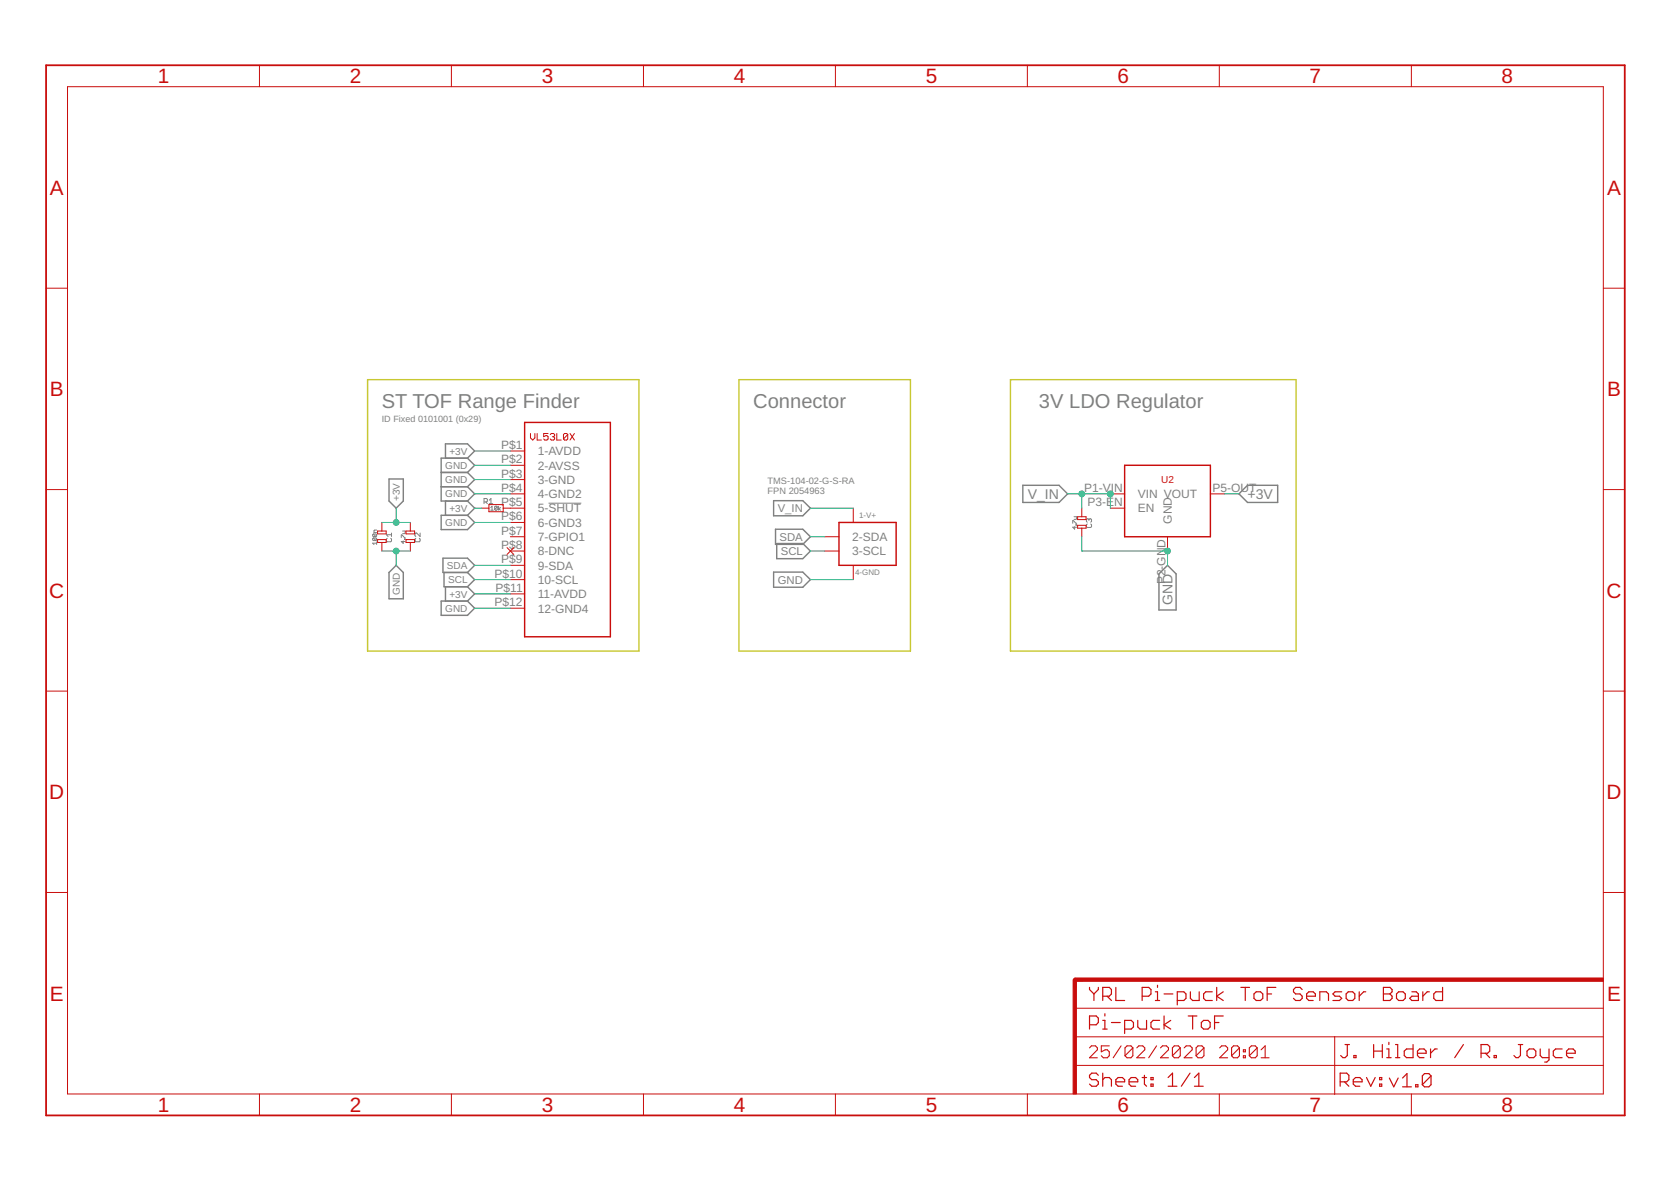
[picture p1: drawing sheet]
<?xml version="1.0" encoding="utf-8"?>
<!DOCTYPE eagle SYSTEM "eagle.dtd">
<!--
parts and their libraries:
SparkFun-Aesthetics: Licensing: Creative Commons ShareAlike 4.0 International - https://creativecommons.org/licenses/by-sa/4.0
-->
<eagle version="9.5.1">
<drawing>
<settings>
<setting alwaysvectorfont="no"/>
<setting keepoldvectorfont="yes"/>
<setting verticaltext="up"/>
</settings>
<grid distance="0.1" unitdist="inch" unit="inch" style="lines" multiple="1" display="no" altdistance="0.01" altunitdist="inch" altunit="inch"/>
<schematic xreflabel="%F%N/%S.%C%R" xrefpart="/%S.%C%R">
<libraries>
<library name="yrl012-exported">
<symbols>
<symbol name="4-PIN-0.05&quot;PITCH-RA-SENSOR-2054963">
<wire x1="-7.62" y1="7.62" x2="-7.62" y2="0" width="0.254" layer="94"/>
<wire x1="-7.62" y1="0" x2="2.54" y2="0" width="0.254" layer="94"/>
<wire x1="2.54" y1="0" x2="2.54" y2="7.62" width="0.254" layer="94"/>
<wire x1="2.54" y1="7.62" x2="-7.62" y2="7.62" width="0.254" layer="94"/>
<pin name="1-V+" x="-5.08" y="10.16" visible="off" length="short" rot="R270"/>
<pin name="2-SDA" x="-10.16" y="5.08" visible="pin" length="short"/>
<pin name="3-SCL" x="-10.16" y="2.54" visible="pin" length="short"/>
<pin name="4-GND" x="-5.08" y="-2.54" visible="off" length="short" rot="R90"/>
<text x="-2.54" y="8.89" size="1.016" layer="97" ratio="10" align="center">1-V+</text>
<text x="-2.54" y="-1.27" size="1.016" layer="97" ratio="10" align="center">4-GND</text>
</symbol>
<symbol name="VL53L0X">
<wire x1="2.54" y1="5.08" x2="2.54" y2="-33.02" width="0.254" layer="94"/>
<wire x1="2.54" y1="-33.02" x2="17.78" y2="-33.02" width="0.254" layer="94"/>
<wire x1="17.78" y1="-33.02" x2="17.78" y2="5.08" width="0.254" layer="94"/>
<wire x1="17.78" y1="5.08" x2="2.54" y2="5.08" width="0.254" layer="94"/>
<pin name="1-AVDD" x="0" y="0" length="short"/>
<pin name="2-AVSS" x="0" y="-2.54" length="short"/>
<pin name="3-GND" x="0" y="-5.08" length="short"/>
<pin name="4-GND2" x="0" y="-7.62" length="short"/>
<pin name="5-!SHUT" x="0" y="-10.16" length="short"/>
<pin name="6-GND3" x="0" y="-12.7" length="short"/>
<pin name="7-GPIO1" x="0" y="-15.24" length="short"/>
<pin name="8-DNC" x="0" y="-17.78" length="short" direction="nc"/>
<pin name="9-SDA" x="0" y="-20.32" length="short"/>
<pin name="10-SCL" x="0" y="-22.86" length="short"/>
<pin name="11-AVDD" x="0" y="-25.4" length="short"/>
<pin name="12-GND4" x="0" y="-27.94" length="short"/>
<text x="7.62" y="2.54" size="1.27" layer="94" font="vector" align="center">VL53L0X</text>
</symbol>
<symbol name="RESISTOR">
<wire x1="-2.54" y1="0" x2="-1.27" y2="0" width="0.1524" layer="94"/>
<wire x1="-1.27" y1="0" x2="-1.27" y2="0.635" width="0.1524" layer="94"/>
<wire x1="-1.27" y1="0.635" x2="1.27" y2="0.635" width="0.1524" layer="94"/>
<wire x1="1.27" y1="0.635" x2="1.27" y2="0" width="0.1524" layer="94"/>
<wire x1="2.54" y1="0" x2="1.27" y2="0" width="0.1524" layer="94"/>
<wire x1="1.27" y1="0" x2="1.27" y2="-0.635" width="0.1524" layer="94"/>
<wire x1="1.27" y1="-0.635" x2="-1.27" y2="-0.635" width="0.1524" layer="94"/>
<wire x1="-1.27" y1="-0.635" x2="-1.27" y2="0" width="0.1524" layer="94"/>
<pin name="SD1" x="-2.54" y="0" visible="off" length="point" direction="pas"/>
<pin name="SD2" x="2.54" y="0" visible="off" length="point" direction="pas" rot="R180"/>
<text x="0" y="1.27" size="0.5" layer="95" font="vector" ratio="10" align="center">&gt;Name</text>
<text x="0" y="0" size="0.5" layer="95" font="vector" ratio="10" align="center">&gt;Value</text>
</symbol>
</symbols>
<devicesets>
<deviceset name="4-PIN-SENSOR-2054963-REVERSED" prefix="SC">
<gates>
<gate name="A" symbol="4-PIN-0.05&quot;PITCH-RA-SENSOR-2054963" x="10.16" y="-5.08"/>
</gates>
<devices>
<device name="" package="4-PIN-0.05&quot;-PITCH-THROUGH-HOLE-RA-SENSOR-REVERSED">
<connects>
<connect gate="A" pin="1-V+" pad="4-V+"/>
<connect gate="A" pin="2-SDA" pad="3-SDA"/>
<connect gate="A" pin="3-SCL" pad="2-SCL"/>
<connect gate="A" pin="4-GND" pad="1-GND"/>
</connects>
<technologies>
<technology name=""/>
</technologies>
</device>
</devices>
</deviceset>
<deviceset name="ST-VL53L0X" prefix="U">
<gates>
<gate name="G$1" symbol="VL53L0X" x="0" y="0"/>
</gates>
<devices>
<device name="" package="VL53L0X">
<connects>
<connect gate="G$1" pin="1-AVDD" pad="P$1"/>
<connect gate="G$1" pin="10-SCL" pad="P$10"/>
<connect gate="G$1" pin="11-AVDD" pad="P$11"/>
<connect gate="G$1" pin="12-GND4" pad="P$12"/>
<connect gate="G$1" pin="2-AVSS" pad="P$2"/>
<connect gate="G$1" pin="3-GND" pad="P$3"/>
<connect gate="G$1" pin="4-GND2" pad="P$4"/>
<connect gate="G$1" pin="5-!SHUT" pad="P$5"/>
<connect gate="G$1" pin="6-GND3" pad="P$6"/>
<connect gate="G$1" pin="7-GPIO1" pad="P$7"/>
<connect gate="G$1" pin="8-DNC" pad="P$8"/>
<connect gate="G$1" pin="9-SDA" pad="P$9"/>
</connects>
<technologies>
<technology name=""/>
</technologies>
</device>
</devices>
</deviceset>
<deviceset name="RESISTOR-0603" prefix="R" uservalue="yes">
<gates>
<gate name="A" symbol="RESISTOR" x="2.54" y="0"/>
</gates>
<devices>
<device name="" package="0603-RESISTOR">
<connects>
<connect gate="A" pin="SD1" pad="1"/>
<connect gate="A" pin="SD2" pad="2"/>
</connects>
<technologies>
<technology name=""/>
</technologies>
</device>
</devices>
</deviceset>
</devicesets>
</library>
<library name="idea">
<symbols>
<symbol name="CAPACITOR">
<wire x1="0" y1="0" x2="1.524" y2="0" width="0.1524" layer="94"/>
<wire x1="1.524" y1="0" x2="1.524" y2="0.762" width="0.1524" layer="94"/>
<wire x1="3.556" y1="0.762" x2="3.556" y2="0" width="0.1524" layer="94"/>
<wire x1="5.08" y1="0" x2="3.556" y2="0" width="0.1524" layer="94"/>
<wire x1="3.556" y1="0" x2="3.556" y2="-0.762" width="0.1524" layer="94"/>
<wire x1="1.524" y1="-0.762" x2="1.524" y2="0" width="0.1524" layer="94"/>
<wire x1="1.524" y1="0.762" x2="2.032" y2="0.762" width="0.1524" layer="94"/>
<wire x1="2.032" y1="0.762" x2="2.032" y2="-0.762" width="0.1524" layer="94"/>
<wire x1="2.032" y1="-0.762" x2="1.524" y2="-0.762" width="0.1524" layer="94"/>
<wire x1="3.556" y1="0.762" x2="3.048" y2="0.762" width="0.1524" layer="94"/>
<wire x1="3.048" y1="0.762" x2="3.048" y2="-0.762" width="0.1524" layer="94"/>
<wire x1="3.048" y1="-0.762" x2="3.556" y2="-0.762" width="0.1524" layer="94"/>
<pin name="SD1" x="0" y="0" visible="off" length="point" direction="pas"/>
<pin name="SD2" x="5.08" y="0" visible="off" length="point" direction="pas" rot="R180"/>
<text x="2.54" y="1.27" size="0.5" layer="95" font="vector" ratio="10" align="center">&gt;Name</text>
<text x="2.54" y="-1.27" size="0.5" layer="95" font="vector" ratio="10" align="center">&gt;Value</text>
</symbol>
</symbols>
<devicesets>
<deviceset name="CAPACITOR-0603" prefix="C" uservalue="yes">
<gates>
<gate name="A" symbol="CAPACITOR" x="0" y="0"/>
</gates>
<devices>
<device name="" package="0603-RESISTOR">
<connects>
<connect gate="A" pin="SD1" pad="1"/>
<connect gate="A" pin="SD2" pad="2"/>
</connects>
<technologies>
<technology name=""/>
</technologies>
</device>
</devices>
</deviceset>
</devicesets>
</library>
<library name="SamacSys_Parts">
<symbols>
<symbol name="LDO-REG">
<wire x1="-5.08" y1="5.08" x2="-5.08" y2="-7.62" width="0.254" layer="94"/>
<wire x1="-5.08" y1="-7.62" x2="10.16" y2="-7.62" width="0.254" layer="94"/>
<wire x1="10.16" y1="-7.62" x2="10.16" y2="5.08" width="0.254" layer="94"/>
<wire x1="10.16" y1="5.08" x2="-5.08" y2="5.08" width="0.254" layer="94"/>
<pin name="EN" x="-7.62" y="-2.54" length="short"/>
<pin name="GND" x="2.54" y="-10.16" length="short" rot="R90"/>
<pin name="VIN" x="-7.62" y="0" length="short"/>
<pin name="VOUT" x="12.7" y="0" length="short" rot="R180"/>
<text x="2.54" y="2.54" size="1.27" layer="94" ratio="14" align="center">&gt;NAME</text>
</symbol>
</symbols>
<devicesets>
<deviceset name="2851575-LIC5365-LDO-3V-SC-70-5" prefix="U">
<gates>
<gate name="G$1" symbol="LDO-REG" x="10.16" y="0"/>
</gates>
<devices>
<device name="" package="MIC5365-3.0YC5-TR-SC70-5-LDO-VREG">
<connects>
<connect gate="G$1" pin="EN" pad="P3-EN"/>
<connect gate="G$1" pin="GND" pad="P2-GND"/>
<connect gate="G$1" pin="VIN" pad="P1-VIN"/>
<connect gate="G$1" pin="VOUT" pad="P5-OUT"/>
</connects>
<technologies>
<technology name=""/>
</technologies>
</device>
</devices>
</deviceset>
</devicesets>
</library>
<library name="SparkFun-Aesthetics">
<symbols>
<symbol name="FR-A4L">
<rectangle x1="178.7652" y1="0" x2="179.3748" y2="20.32" layer="94"/>
<rectangle x1="225.7552" y1="-26.67" x2="226.3648" y2="67.31" layer="94" rot="R90"/>
<wire x1="225.29" y1="-0.1" x2="225.29" y2="5.08" width="0.1016" layer="94"/>
<wire x1="225.29" y1="5.08" x2="273.05" y2="5.08" width="0.1016" layer="94"/>
<wire x1="225.29" y1="5.08" x2="179.07" y2="5.08" width="0.1016" layer="94"/>
<wire x1="179.07" y1="10.16" x2="225.29" y2="10.16" width="0.1016" layer="94"/>
<wire x1="225.29" y1="10.16" x2="273.05" y2="10.16" width="0.1016" layer="94"/>
<wire x1="179.07" y1="15.24" x2="273.05" y2="15.24" width="0.1016" layer="94"/>
<wire x1="225.29" y1="5.08" x2="225.29" y2="10.16" width="0.1016" layer="94"/>
<wire x1="179.07" y1="19.05" x2="179.07" y2="20.32" width="0.6096" layer="94"/>
<wire x1="179.07" y1="20.32" x2="180.34" y2="20.32" width="0.6096" layer="94"/>
<text x="181.61" y="11.43" size="2.54" layer="94" font="vector">&gt;DRAWING_NAME</text>
<text x="181.61" y="6.35" size="2.286" layer="94" font="vector">&gt;LAST_DATE_TIME</text>
<text x="195.58" y="1.27" size="2.54" layer="94" font="vector">&gt;SHEET</text>
<text x="181.61" y="1.27" size="2.54" layer="94" font="vector">Sheet:</text>
<text x="181.61" y="16.51" size="2.54" layer="94" font="vector">&gt;CNAME</text>
<text x="226.16" y="1.27" size="2.54" layer="94" font="vector">Rev:</text>
<text x="226.26" y="6.35" size="2.54" layer="94" font="vector">&gt;DESIGNER</text>
<text x="234.92" y="1.17" size="2.54" layer="94" font="vector">&gt;CREVISION</text>
<frame x1="-3.81" y1="-3.81" x2="276.86" y2="182.88" columns="8" rows="5" layer="94"/>
</symbol>
</symbols>
<devicesets>
<deviceset name="FRAME-A4L" prefix="FRAME">
<gates>
<gate name="G$1" symbol="FR-A4L" x="0" y="0"/>
</gates>
<devices>
<device name="">
<technologies>
<technology name=""/>
</technologies>
</device>
</devices>
</deviceset>
</devicesets>
</library>
</libraries>
<attributes>
<attribute name="CNAME" value="YRL Pi-puck ToF Sensor Board"/>
<attribute name="CREVISION" value="v1.0"/>
<attribute name="DESIGNER" value="J. Hilder / R. Joyce"/>
</attributes>
<variantdefs>
</variantdefs>
<classes>
<class number="0" name="default" width="0" drill="0">
</class>
</classes>
<parts>
<part name="SC1" library="yrl012-exported" deviceset="4-PIN-SENSOR-2054963-REVERSED" device=""/>
<part name="U1" library="yrl012-exported" deviceset="ST-VL53L0X" device=""/>
<part name="R1" library="yrl012-exported" deviceset="RESISTOR-0603" device="" value="10k"/>
<part name="C1" library="idea" deviceset="CAPACITOR-0603" device="" value="100n"/>
<part name="C2" library="idea" deviceset="CAPACITOR-0603" device="" value="4.7u"/>
<part name="U2" library="SamacSys_Parts" deviceset="2851575-LIC5365-LDO-3V-SC-70-5" device=""/>
<part name="C3" library="idea" deviceset="CAPACITOR-0603" device="" value="4.7u"/>
<part name="FRAME1" library="SparkFun-Aesthetics" deviceset="FRAME-A4L" device=""/>
</parts>
<sheets>
<sheet>
<plain>
<text x="124.46" y="106.68" size="1.1684" layer="97">TMS-104-02-G-S-RA
FPN 2054963 </text>
<text x="55.88" y="119.38" size="1.143" layer="97">ID Fixed 0101001 (0x29)</text>
<text x="55.88" y="121.92" size="2.54" layer="97" ratio="10">ST TOF Range Finder</text>
<wire x1="119.38" y1="127" x2="119.38" y2="78.74" width="0.254" layer="98"/>
<wire x1="119.38" y1="78.74" x2="149.86" y2="78.74" width="0.254" layer="98"/>
<wire x1="149.86" y1="78.74" x2="149.86" y2="127" width="0.254" layer="98"/>
<wire x1="149.86" y1="127" x2="119.38" y2="127" width="0.254" layer="98"/>
<text x="121.92" y="121.92" size="2.54" layer="97" ratio="10">Connector</text>
<wire x1="53.34" y1="127" x2="53.34" y2="78.74" width="0.254" layer="98"/>
<wire x1="53.34" y1="78.74" x2="101.6" y2="78.74" width="0.254" layer="98"/>
<wire x1="101.6" y1="78.74" x2="101.6" y2="127" width="0.254" layer="98"/>
<wire x1="101.6" y1="127" x2="53.34" y2="127" width="0.254" layer="98"/>
<wire x1="167.64" y1="127" x2="167.64" y2="78.74" width="0.254" layer="98"/>
<wire x1="218.44" y1="78.74" x2="218.44" y2="127" width="0.254" layer="98"/>
<wire x1="218.44" y1="127" x2="167.64" y2="127" width="0.254" layer="98"/>
<wire x1="218.44" y1="78.74" x2="167.64" y2="78.74" width="0.254" layer="98"/>
<text x="172.72" y="121.92" size="2.54" layer="97" ratio="10">3V LDO Regulator</text>
</plain>
<instances>
<instance part="SC1" gate="A" x="144.78" y="93.98" smashed="yes"/>
<instance part="U1" gate="G$1" x="78.74" y="114.3" smashed="yes"/>
<instance part="R1" gate="A" x="76.2" y="104.14" smashed="yes">
<attribute name="NAME" x="74.93" y="105.41" size="1.016" layer="95" font="vector" ratio="10" align="center"/>
<attribute name="VALUE" x="76.2" y="104.14" size="0.762" layer="95" font="vector" ratio="10" align="center"/>
</instance>
<instance part="C1" gate="A" x="55.88" y="101.6" smashed="yes" rot="R270">
<attribute name="NAME" x="57.15" y="99.06" size="1.016" layer="95" font="vector" ratio="10" rot="R270" align="center"/>
<attribute name="VALUE" x="54.61" y="99.06" size="0.762" layer="95" font="vector" ratio="10" rot="R270" align="center"/>
</instance>
<instance part="C2" gate="A" x="60.96" y="101.6" smashed="yes" rot="R270">
<attribute name="NAME" x="62.23" y="99.06" size="1.016" layer="95" font="vector" ratio="10" rot="R270" align="center"/>
<attribute name="VALUE" x="59.69" y="99.06" size="0.762" layer="95" font="vector" ratio="10" rot="R270" align="center"/>
</instance>
<instance part="U2" gate="G$1" x="193.04" y="106.68" smashed="yes">
<attribute name="NAME" x="195.58" y="109.22" size="1.27" layer="94" ratio="14" align="center"/>
</instance>
<instance part="C3" gate="A" x="180.34" y="104.14" smashed="yes" rot="R270">
<attribute name="NAME" x="181.61" y="101.6" size="1.016" layer="95" font="vector" ratio="10" rot="R270" align="center"/>
<attribute name="VALUE" x="179.07" y="101.6" size="0.762" layer="95" font="vector" ratio="10" rot="R270" align="center"/>
</instance>
<instance part="FRAME1" gate="G$1" x="0" y="0" smashed="yes">
<attribute name="DRAWING_NAME" x="181.61" y="11.43" size="2.54" layer="94" font="vector"/>
<attribute name="LAST_DATE_TIME" x="181.61" y="6.35" size="2.286" layer="94" font="vector"/>
<attribute name="SHEET" x="195.58" y="1.27" size="2.54" layer="94" font="vector"/>
<attribute name="CNAME" x="181.61" y="16.51" size="2.54" layer="94" font="vector"/>
<attribute name="DESIGNER" x="226.26" y="6.35" size="2.54" layer="94" font="vector"/>
<attribute name="CREVISION" x="234.92" y="1.17" size="2.54" layer="94" font="vector"/>
</instance>
</instances>
<busses>
</busses>
<nets>
<net name="GND" class="0">
<segment>
<pinref part="U1" gate="G$1" pin="2-AVSS"/>
<wire x1="72.39" y1="111.76" x2="78.74" y2="111.76" width="0.1524" layer="91"/>
<label x="72.39" y="111.76" size="1.27" layer="95" rot="R180" xref="yes"/>
</segment>
<segment>
<pinref part="U1" gate="G$1" pin="3-GND"/>
<wire x1="72.39" y1="109.22" x2="78.74" y2="109.22" width="0.1524" layer="91"/>
<label x="72.39" y="109.22" size="1.27" layer="95" rot="R180" xref="yes"/>
</segment>
<segment>
<pinref part="U1" gate="G$1" pin="4-GND2"/>
<wire x1="72.39" y1="106.68" x2="78.74" y2="106.68" width="0.1524" layer="91"/>
<label x="72.39" y="106.68" size="1.27" layer="95" rot="R180" xref="yes"/>
</segment>
<segment>
<pinref part="U1" gate="G$1" pin="6-GND3"/>
<wire x1="72.39" y1="101.6" x2="78.74" y2="101.6" width="0.1524" layer="91"/>
<label x="72.39" y="101.6" size="1.27" layer="95" rot="R180" xref="yes"/>
</segment>
<segment>
<pinref part="U1" gate="G$1" pin="12-GND4"/>
<wire x1="72.39" y1="86.36" x2="78.74" y2="86.36" width="0.1524" layer="91"/>
<label x="72.39" y="86.36" size="1.27" layer="95" rot="R180" xref="yes"/>
</segment>
<segment>
<pinref part="C1" gate="A" pin="SD2"/>
<pinref part="C2" gate="A" pin="SD2"/>
<wire x1="55.88" y1="96.52" x2="58.42" y2="96.52" width="0.1524" layer="91"/>
<wire x1="58.42" y1="96.52" x2="60.96" y2="96.52" width="0.1524" layer="91"/>
<wire x1="58.42" y1="96.52" x2="58.42" y2="93.98" width="0.1524" layer="91"/>
<junction x="58.42" y="96.52"/>
<label x="58.42" y="93.98" size="1.27" layer="95" rot="R270" xref="yes"/>
</segment>
<segment>
<pinref part="U2" gate="G$1" pin="GND"/>
<wire x1="195.58" y1="96.52" x2="195.58" y2="93.98" width="0.1524" layer="91"/>
<label x="195.58" y="93.98" size="1.778" layer="95" rot="R270" xref="yes"/>
<wire x1="195.58" y1="96.52" x2="180.34" y2="96.52" width="0.1524" layer="91"/>
<junction x="195.58" y="96.52"/>
<pinref part="C3" gate="A" pin="SD2"/>
<wire x1="180.34" y1="96.52" x2="180.34" y2="99.06" width="0.1524" layer="91"/>
</segment>
<segment>
<pinref part="SC1" gate="A" pin="4-GND"/>
<wire x1="139.7" y1="91.44" x2="132.08" y2="91.44" width="0.1524" layer="91"/>
<label x="132.08" y="91.44" size="1.4224" layer="95" rot="R180" xref="yes"/>
</segment>
</net>
<net name="+3V" class="0">
<segment>
<pinref part="U1" gate="G$1" pin="11-AVDD"/>
<wire x1="78.74" y1="88.9" x2="72.39" y2="88.9" width="0.1524" layer="91"/>
<label x="72.39" y="88.9" size="1.27" layer="95" rot="R180" xref="yes"/>
</segment>
<segment>
<pinref part="R1" gate="A" pin="SD1"/>
<wire x1="73.66" y1="104.14" x2="72.39" y2="104.14" width="0.1524" layer="91"/>
<label x="72.39" y="104.14" size="1.27" layer="95" rot="R180" xref="yes"/>
</segment>
<segment>
<pinref part="U1" gate="G$1" pin="1-AVDD"/>
<wire x1="78.74" y1="114.3" x2="72.39" y2="114.3" width="0.1524" layer="91"/>
<label x="72.39" y="114.3" size="1.27" layer="95" rot="R180" xref="yes"/>
</segment>
<segment>
<pinref part="C1" gate="A" pin="SD1"/>
<pinref part="C2" gate="A" pin="SD1"/>
<wire x1="55.88" y1="101.6" x2="58.42" y2="101.6" width="0.1524" layer="91"/>
<wire x1="58.42" y1="101.6" x2="60.96" y2="101.6" width="0.1524" layer="91"/>
<wire x1="58.42" y1="101.6" x2="58.42" y2="104.14" width="0.1524" layer="91"/>
<junction x="58.42" y="101.6"/>
<label x="58.42" y="104.14" size="1.27" layer="95" rot="R90" xref="yes"/>
</segment>
<segment>
<pinref part="U2" gate="G$1" pin="VOUT"/>
<wire x1="205.74" y1="106.68" x2="208.28" y2="106.68" width="0.1524" layer="91"/>
<label x="208.28" y="106.68" size="1.778" layer="95" xref="yes"/>
</segment>
</net>
<net name="SCL" class="0">
<segment>
<pinref part="U1" gate="G$1" pin="10-SCL"/>
<wire x1="78.74" y1="91.44" x2="72.39" y2="91.44" width="0.1524" layer="91"/>
<label x="72.39" y="91.44" size="1.27" layer="95" rot="R180" xref="yes"/>
</segment>
<segment>
<wire x1="134.62" y1="96.52" x2="132.08" y2="96.52" width="0.1524" layer="91"/>
<pinref part="SC1" gate="A" pin="3-SCL"/>
<label x="132.08" y="96.52" size="1.4224" layer="95" rot="R180" xref="yes"/>
</segment>
</net>
<net name="SDA" class="0">
<segment>
<pinref part="U1" gate="G$1" pin="9-SDA"/>
<wire x1="78.74" y1="93.98" x2="72.39" y2="93.98" width="0.1524" layer="91"/>
<label x="72.39" y="93.98" size="1.27" layer="95" rot="R180" xref="yes"/>
</segment>
<segment>
<wire x1="134.62" y1="99.06" x2="132.08" y2="99.06" width="0.1524" layer="91"/>
<pinref part="SC1" gate="A" pin="2-SDA"/>
<label x="132.08" y="99.06" size="1.4224" layer="95" rot="R180" xref="yes"/>
</segment>
</net>
<net name="V_IN" class="0">
<segment>
<pinref part="U2" gate="G$1" pin="EN"/>
<pinref part="U2" gate="G$1" pin="VIN"/>
<wire x1="185.42" y1="104.14" x2="185.42" y2="106.68" width="0.1524" layer="91"/>
<wire x1="185.42" y1="106.68" x2="180.34" y2="106.68" width="0.1524" layer="91"/>
<junction x="185.42" y="106.68"/>
<label x="177.8" y="106.68" size="1.778" layer="95" rot="R180" xref="yes"/>
<pinref part="C3" gate="A" pin="SD1"/>
<wire x1="180.34" y1="106.68" x2="177.8" y2="106.68" width="0.1524" layer="91"/>
<wire x1="180.34" y1="104.14" x2="180.34" y2="106.68" width="0.1524" layer="91"/>
<junction x="180.34" y="106.68"/>
</segment>
<segment>
<pinref part="SC1" gate="A" pin="1-V+"/>
<wire x1="139.7" y1="104.14" x2="132.08" y2="104.14" width="0.1524" layer="91"/>
<label x="132.08" y="104.14" size="1.4224" layer="95" rot="R180" xref="yes"/>
</segment>
</net>
<net name="N$17" class="0">
<segment>
<pinref part="U1" gate="G$1" pin="5-!SHUT"/>
<pinref part="R1" gate="A" pin="SD2"/>
</segment>
</net>
</nets>
</sheet>
</sheets>
<errors>
<approved hash="206,1,114.3,38.1,IR_CATHODE,,,,,"/>
<approved hash="206,1,76.2,147.32,IR_CATHODE,,,,,"/>
</errors>
</schematic>
</drawing>
<compatibility>
<note version="6.3" minversion="6.2.2" severity="warning">
Since Version 6.2.2 text objects can contain more than one line,
which will not be processed correctly with this version.
</note>
<note version="8.2" severity="warning">
Since Version 8.2, EAGLE supports online libraries. The ids
of those online libraries will not be understood (or retained)
with this version.
</note>
<note version="8.3" severity="warning">
Since Version 8.3, EAGLE supports URNs for individual library
assets (packages, symbols, and devices). The URNs of those assets
will not be understood (or retained) with this version.
</note>
</compatibility>
</eagle>
